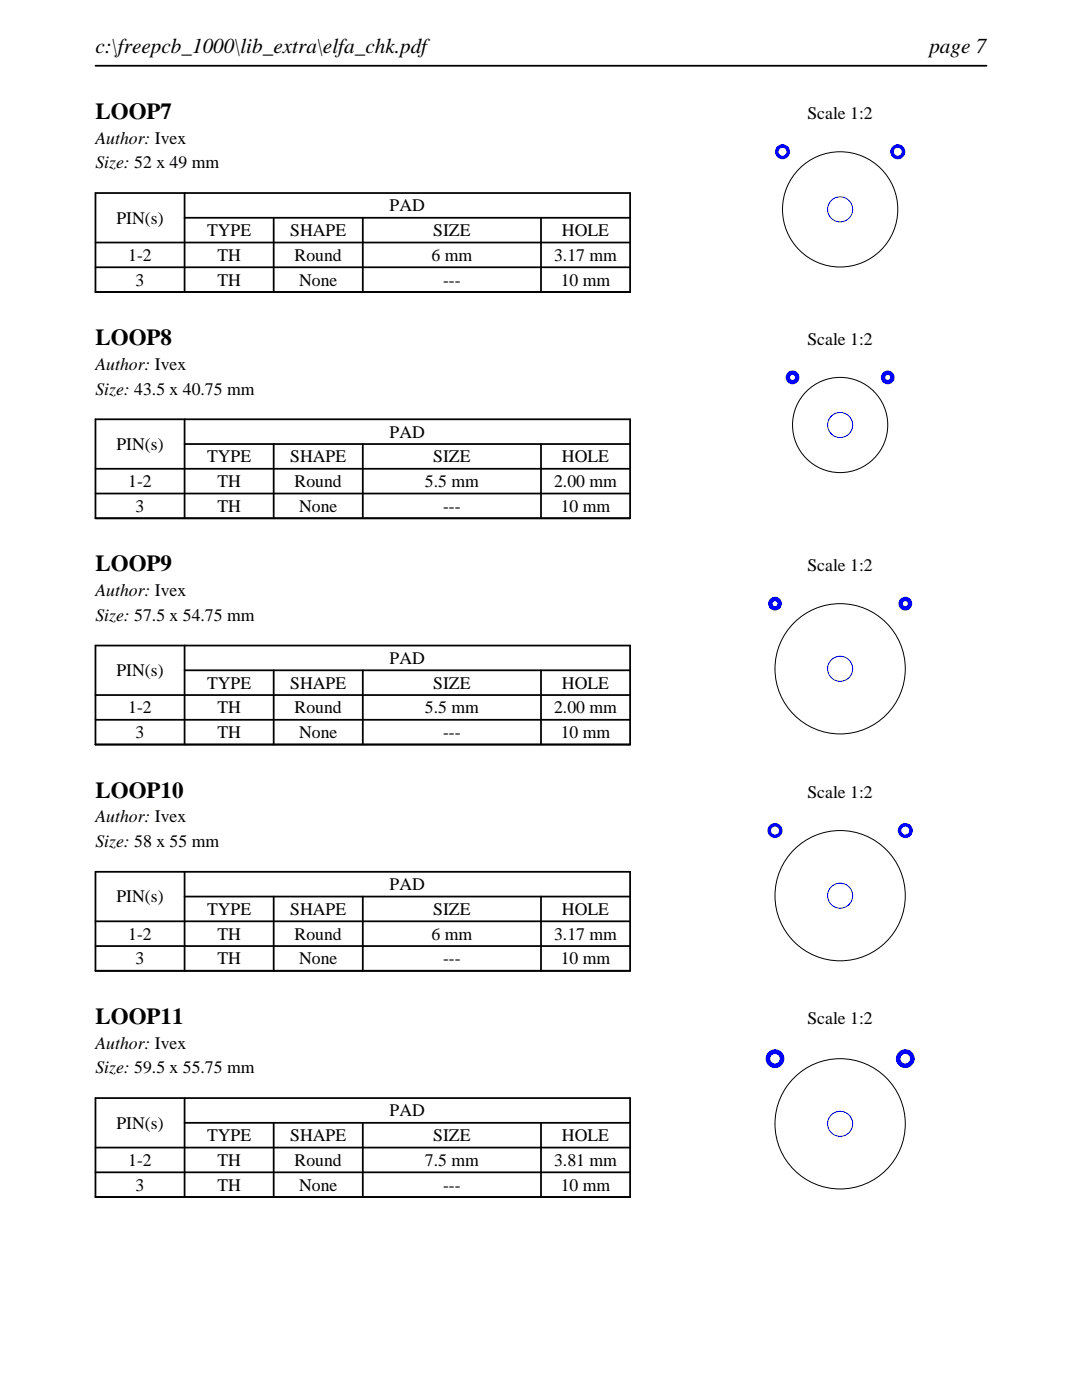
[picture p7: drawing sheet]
<svg xmlns="http://www.w3.org/2000/svg" width="216mm" height="279mm" viewBox="0 0 216 279" stroke-linecap="round" stroke-linejoin="round" font-family="sans-serif">
<path d="M19 13.1h177.8M19 38.5h106.7v19.8h-106.7zM36.8 38.5v19.8M19 48.4h106.7M19 53.3h106.7M36.8 43.5h88.9M54.6 43.5v14.8M72.4 43.5v14.8M107.9 43.5v14.8" fill="none" stroke="#000" stroke-width=".35"/>
<circle cx="167.6" cy="41.8" r="11.5" fill="none" stroke="#000" stroke-width=".2"/>
<g fill="#00f">
<path d="M154.6 30.3a1.5 1.5 0 0 0 3 0 1.5 1.5 0 0 0-3 0zM155.3 30.3a.8 .8 0 0 1 1.6 0 .8 .8 0 0 1-1.6 0z"/>
<path d="M177.6 30.3a1.5 1.5 0 0 0 3 0 1.5 1.5 0 0 0-3 0zM178.3 30.3a.8 .8 0 0 1 1.6 0 .8 .8 0 0 1-1.6 0z"/>
</g>
<circle cx="167.6" cy="41.8" r="2.5" fill="none" stroke="#00f" stroke-width=".2"/>
<path d="M19 83.7h106.7v19.7h-106.7zM19 93.6h106.7M19 98.5h106.7M36.8 88.6h88.9M36.8 83.7v19.7M54.6 88.6v14.8M72.4 88.6v14.8M107.9 88.6v14.8" fill="none" stroke="#000" stroke-width=".35"/>
<circle cx="167.6" cy="84.8" r="9.5" fill="none" stroke="#000" stroke-width=".2"/>
<g fill="#00f">
<path d="M156.8 75.3a1.38 1.38 0 0 0 2.7 0 1.38 1.38 0 0 0-2.7 0zM157.6 75.3a.5 .5 0 0 1 1 0 .5 .5 0 0 1-1 0z"/>
<path d="M175.8 75.3a1.38 1.38 0 0 0 2.7 0 1.38 1.38 0 0 0-2.7 0zM176.6 75.3a.5 .5 0 0 1 1 0 .5 .5 0 0 1-1 0z"/>
</g>
<circle cx="167.6" cy="84.8" r="2.5" fill="none" stroke="#00f" stroke-width=".2"/>
<path d="M19 128.8h106.7v19.8h-106.7zM19 138.7h106.7M36.8 133.8h88.9M36.8 128.8v19.8M54.6 133.8v14.8M72.4 133.8v14.8M107.9 133.8v14.8M19 143.7h106.7" fill="none" stroke="#000" stroke-width=".35"/>
<circle cx="167.6" cy="133.5" r="13" fill="none" stroke="#000" stroke-width=".2"/>
<g fill="#00f">
<path d="M153.3 120.5a1.38 1.38 0 0 0 2.7 0 1.38 1.38 0 0 0-2.7 0zM154.1 120.5a.5 .5 0 0 1 1 0 .5 .5 0 0 1-1 0z"/>
<path d="M179.3 120.5a1.38 1.38 0 0 0 2.7 0 1.38 1.38 0 0 0-2.7 0zM180.1 120.5a.5 .5 0 0 1 1 0 .5 .5 0 0 1-1 0z"/>
</g>
<circle cx="167.6" cy="133.5" r="2.5" fill="none" stroke="#00f" stroke-width=".2"/>
<path d="M19 174h106.7v19.7h-106.7zM36.8 178.9h88.9M36.8 174v19.7M54.6 178.9v14.8M72.4 178.9v14.8M107.9 178.9v14.8M19 183.9h106.7M19 188.8h106.7" fill="none" stroke="#000" stroke-width=".35"/>
<circle cx="167.6" cy="178.8" r="13" fill="none" stroke="#000" stroke-width=".2"/>
<g fill="#00f">
<path d="M153.1 165.8a1.5 1.5 0 0 0 3 0 1.5 1.5 0 0 0-3 0zM153.8 165.8a.8 .8 0 0 1 1.6 0 .8 .8 0 0 1-1.6 0z"/>
<path d="M179.1 165.8a1.5 1.5 0 0 0 3 0 1.5 1.5 0 0 0-3 0zM179.8 165.8a.8 .8 0 0 1 1.6 0 .8 .8 0 0 1-1.6 0z"/>
</g>
<circle cx="167.6" cy="178.8" r="2.5" fill="none" stroke="#00f" stroke-width=".2"/>
<path d="M19 219.1h106.7v19.8h-106.7zM36.8 219.1v19.8M19 229h106.7M19 234h106.7M36.8 224.1h88.9M54.6 224.1v14.8M72.4 224.1v14.8M107.9 224.1v14.8" fill="none" stroke="#000" stroke-width=".35"/>
<circle cx="167.6" cy="224.3" r="13" fill="none" stroke="#000" stroke-width=".2"/>
<g fill="#00f">
<path d="M152.8 211.3a1.88 1.88 0 0 0 3.7 0 1.88 1.88 0 0 0-3.7 0zM153.7 211.3a.95 .95 0 0 1 1.9 0 .95 .95 0 0 1-1.9 0z"/>
<path d="M178.8 211.3a1.88 1.88 0 0 0 3.7 0 1.88 1.88 0 0 0-3.7 0zM179.7 211.3a.95 .95 0 0 1 1.9 0 .95 .95 0 0 1-1.9 0z"/>
</g>
<circle cx="167.6" cy="224.3" r="2.5" fill="none" stroke="#00f" stroke-width=".2"/>
<g font-size="4.6">
<text x="19" y="23.7">LOOP7</text>
<text x="19" y="68.9">LOOP8</text>
<text x="19" y="114">LOOP9</text>
<text x="19" y="159.2">LOOP10</text>
<text x="19" y="204.3">LOOP11</text>
</g>
<g font-size="4.2">
<text x="19" y="10.6">c:\freepcb_1000\lib_extra\elfa_chk.pdf</text>
<text x="185.4" y="10.6">page 7</text>
</g>
<g font-size="3.5">
<text x="161.1" y="23.7">Scale 1:2</text>
<text x="19" y="28.6">Author: Ivex</text>
<text x="19" y="33.6">Size: 52 x 49 mm</text>
<text x="23.2" y="44.6">PIN(s)</text>
<text x="41.3" y="47.1">TYPE</text>
<text x="57.9" y="47.1">SHAPE</text>
<text x="77.8" y="42.2">PAD</text>
<text x="86.4" y="47.1">SIZE</text>
<text x="112.1" y="47.1">HOLE</text>
<text x="25.6" y="52.1">1-2</text>
<text x="43.4" y="52.1">TH</text>
<text x="58.8" y="52.1">Round</text>
<text x="86.1" y="52.1">6 mm</text>
<text x="110.6" y="52.1">3.17 mm</text>
<text x="27.1" y="57">3</text>
<text x="43.4" y="57">TH</text>
<text x="59.7" y="57">None</text>
<text x="88.4" y="57">---</text>
<text x="111.9" y="57">10 mm</text>
<text x="161.1" y="68.9">Scale 1:2</text>
<text x="19" y="73.8">Author: Ivex</text>
<text x="19" y="78.7">Size: 43.5 x 40.75 mm</text>
<text x="23.2" y="89.8">PIN(s)</text>
<text x="77.8" y="87.3">PAD</text>
<text x="41.3" y="92.3">TYPE</text>
<text x="57.9" y="92.3">SHAPE</text>
<text x="86.4" y="92.3">SIZE</text>
<text x="112.1" y="92.3">HOLE</text>
<text x="25.6" y="97.2">1-2</text>
<text x="43.4" y="97.2">TH</text>
<text x="58.8" y="97.2">Round</text>
<text x="84.8" y="97.2">5.5 mm</text>
<text x="110.6" y="97.2">2.00 mm</text>
<text x="27.1" y="102.2">3</text>
<text x="43.4" y="102.2">TH</text>
<text x="59.7" y="102.2">None</text>
<text x="88.4" y="102.2">---</text>
<text x="111.9" y="102.2">10 mm</text>
<text x="19" y="119">Author: Ivex</text>
<text x="161.1" y="114">Scale 1:2</text>
<text x="19" y="123.9">Size: 57.5 x 54.75 mm</text>
<text x="23.2" y="134.9">PIN(s)</text>
<text x="41.3" y="137.4">TYPE</text>
<text x="57.9" y="137.4">SHAPE</text>
<text x="77.8" y="132.5">PAD</text>
<text x="86.4" y="137.4">SIZE</text>
<text x="112.1" y="137.4">HOLE</text>
<text x="25.6" y="142.4">1-2</text>
<text x="43.4" y="142.4">TH</text>
<text x="58.8" y="142.4">Round</text>
<text x="84.8" y="142.4">5.5 mm</text>
<text x="110.6" y="142.4">2.00 mm</text>
<text x="27.1" y="147.3">3</text>
<text x="43.4" y="147.3">TH</text>
<text x="59.7" y="147.3">None</text>
<text x="88.4" y="147.3">---</text>
<text x="111.9" y="147.3">10 mm</text>
<text x="161.1" y="159.2">Scale 1:2</text>
<text x="19" y="164.1">Author: Ivex</text>
<text x="19" y="169.1">Size: 58 x 55 mm</text>
<text x="77.8" y="177.7">PAD</text>
<text x="23.2" y="180.1">PIN(s)</text>
<text x="41.3" y="182.6">TYPE</text>
<text x="57.9" y="182.6">SHAPE</text>
<text x="86.4" y="182.6">SIZE</text>
<text x="112.1" y="182.6">HOLE</text>
<text x="25.6" y="187.5">1-2</text>
<text x="43.4" y="187.5">TH</text>
<text x="58.8" y="187.5">Round</text>
<text x="86.1" y="187.5">6 mm</text>
<text x="110.6" y="187.5">3.17 mm</text>
<text x="27.1" y="192.5">3</text>
<text x="43.4" y="192.5">TH</text>
<text x="59.7" y="192.5">None</text>
<text x="88.4" y="192.5">---</text>
<text x="111.9" y="192.5">10 mm</text>
<text x="19" y="209.3">Author: Ivex</text>
<text x="161.1" y="204.3">Scale 1:2</text>
<text x="19" y="214.2">Size: 59.5 x 55.75 mm</text>
<text x="23.2" y="225.3">PIN(s)</text>
<text x="41.3" y="227.8">TYPE</text>
<text x="57.9" y="227.8">SHAPE</text>
<text x="77.8" y="222.8">PAD</text>
<text x="86.4" y="227.8">SIZE</text>
<text x="112.1" y="227.8">HOLE</text>
<text x="25.6" y="232.7">1-2</text>
<text x="43.4" y="232.7">TH</text>
<text x="58.8" y="232.7">Round</text>
<text x="84.8" y="232.7">7.5 mm</text>
<text x="110.6" y="232.7">3.81 mm</text>
<text x="27.1" y="237.6">3</text>
<text x="43.4" y="237.6">TH</text>
<text x="59.7" y="237.6">None</text>
<text x="88.4" y="237.6">---</text>
<text x="111.9" y="237.6">10 mm</text>
</g>
</svg>
